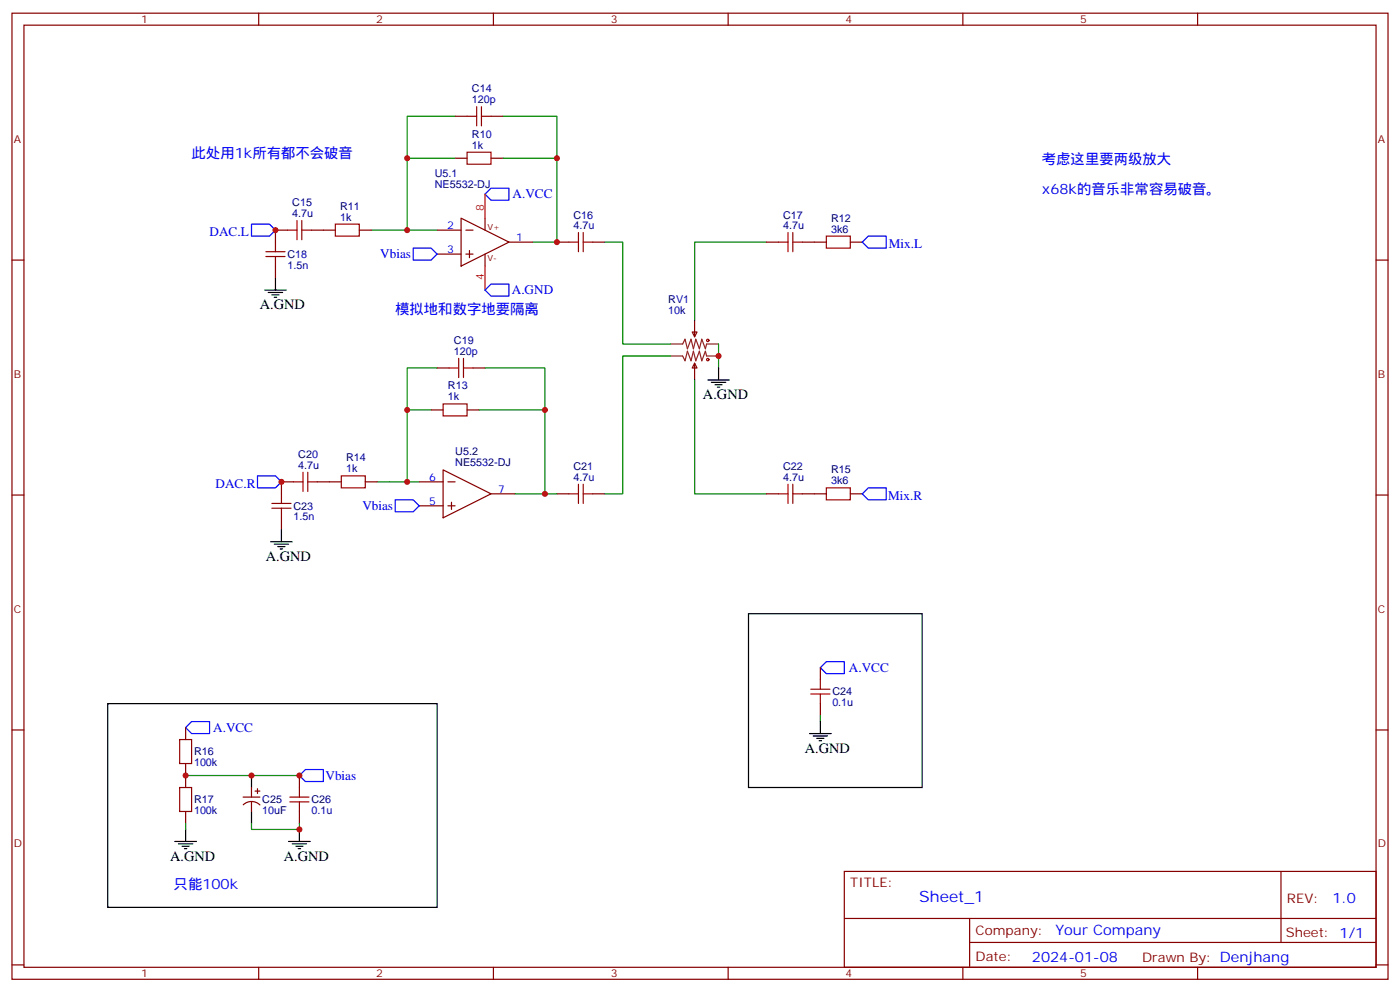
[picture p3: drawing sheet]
<svg xmlns="http://www.w3.org/2000/svg" width="412mm" height="292mm" viewBox="0 0 412 292" stroke-linecap="round" stroke-linejoin="round" font-family="sans-serif">
<g fill="none" stroke="#870000" stroke-width=".35">
<path d="M3.5 3.9h405.4v284.3h-405.4zM7.1 7.4h398.2v277.3h-398.2zM76.2 3.9v3.5M145.3 3.9v3.5M214.5 3.9v3.5M283.6 3.9v3.5M352.8 3.9v3.5M134.1 34.2h3.5M144.6 34.2h3.6M134.1 46.6h3.5M144.6 46.6h3.6M3.5 76.6h3.6"/>
<path d="M81.1 78.3v3.5M84.7 67.7h-3.6v3.6M91.7 67.7h7.1M105.8 67.7h3.6M128.8 67.7h7M128.8 74.8h7M135.8 64.2l14.1 7.1-14.1 7zM137.2 67.7h2.1M137.2 74.8h2.1M138.3 73.7v2.1M142.9 64.2v3.5M142.9 74.8v3.5"/>
<path d="M149.9 71.3h7.1M164 71.3h3.6M174.6 71.3h3.6M225.8 71.3h3.5M236.4 71.3h7M250.5 71.3h3.5M405.3 76.6h3.6M203.9 97.7h1.4l-.7 1.4zM204.6 94.2v4.9M128.8 108.3h3.5M139.3 108.3h3.6M204.6 106.9l.7 1.4h-1.4z"/>
<path d="M204.6 106.9v4.9M127 120.6h3.5M130.5 138.3l14.1 7-14.1 7.1zM137.6 120.6h3.5M3.5 145.7h3.6M82.9 152.4v3.5M86.4 141.8h-3.5v3.5M93.5 141.8h7M107.6 141.8h3.5M123.5 141.8h7M123.5 148.9h7M131.9 141.8h2.2"/>
<path d="M131.9 148.9h2.2M133 147.8v2.1M144.6 145.3h7.1M164 145.3h3.6M174.6 145.3h3.6M225.8 145.3h3.5M236.4 145.3h7M250.5 145.3h3.5M405.3 145.7h3.6M241.7 196.5v3.5M3.5 214.8h3.6M54.7 214.1v3.6"/>
<path d="M241.7 207.1v3.5M405.3 214.8h3.6M54.7 224.7v7.1M54.7 238.8v3.6M71.6 234.6h5M71.6 236.9a3.5 3.5 0 0 1 5 0M74.1 231.8v2.8M74.1 236v2.8M75.1 232.8h1.5M75.8 232.1v1.4M88.2 228.2v3.6M88.2 238.8v3.6"/>
<path d="M248.7 256.5h156.6v28.2h-156.6zM377.3 256.5v20.9M248.7 270.3h156.5M285.6 277.4h119.6M285.6 270.3v14.1M3.5 284h3.6M76.2 284.7v3.5M145.3 284.7v3.5M214.5 284.7v3.5M283.6 284.7v3.5M352.8 284.7v3.5M405.3 284h3.6"/>
</g>
<path d="M144.6 55.4h5.3v3.5h-5.3l-1.7-1.8zM74.1 66h5.3l1.7 1.7-1.7 1.8h-5.3zM121.7 73h5.3l1.8 1.8-1.8 1.8h-5.3zM255.8 69.5h5.3v3.5h-5.3l-1.8-1.7zM144.6 83.6h5.3v3.5h-5.3l-1.7-1.7zM75.8 140.1h5.3l1.8 1.7-1.8 1.8h-5.3zM116.4 147.1h5.3l1.8 1.8-1.8 1.7h-5.3zM255.8 143.6h5.3v3.5h-5.3l-1.8-1.8zM243.4 194.7h5.3v3.6h-5.3l-1.7-1.8zM56.4 212.4h5.3v3.5h-5.3l-1.7-1.8zM90 226.5h5.2v3.5h-5.2l-1.8-1.8z" fill="none" stroke="#00f" stroke-width=".35"/>
<g fill="none" stroke="#008700" stroke-width=".35">
<path d="M134.1 34.2h-14.2v12.4M148.2 34.2h15.8v12.4M134.1 46.6h-14.2v21.1M148.2 46.6h15.8v24.7h-7M109.4 67.7h19.4M178.2 71.3h5.2v29.9h14.2M225.8 71.3h-21.2v22.9M128.8 108.3h-8.9v12.3M142.9 108.3h17.6v12.3M197.6 104.8h-14.2v40.5h-5.2M204.6 111.8v33.5h21.2M211.7 101.2v7.1"/>
<path d="M127 120.6h-7.1v21.2M141.1 120.6h19.4v24.7h-8.8M111.1 141.8h12.4M160.5 145.3h3.5M241.7 210.6v1.8M54.7 228.2h33.5M54.7 242.4v1.7M74.1 242.4v1.7h14.1v-1.7"/>
</g>
<g fill="none" stroke="#a10000" stroke-width=".35">
<path d="M137.6 34.2h2.8M140.4 31.4v5.6M141.8 34.2h2.8M141.8 31.4v5.6M137.6 44.8h7v3.5h-7zM78.3 75.5h5.7M78.3 74.1h5.7M81.1 71.3v2.8M81.1 75.5v2.8M84.7 67.7h2.8M87.5 64.9v5.7M88.9 67.7h2.8"/>
<path d="M88.9 64.9v5.7M98.8 66h7v3.5h-7zM167.6 71.3h2.8M170.4 68.4v5.7M171.8 71.3h2.8M171.8 68.4v5.7M229.3 71.3h2.8M232.1 68.4v5.7M233.5 71.3h2.9M233.5 68.4v5.7M243.4 69.5h7.1v3.5h-7.1zM130.5 118.9h7.1v3.5h-7.1z"/>
<path d="M132.3 108.3h2.8M135.1 105.5v5.6M136.5 108.3h2.8M136.5 105.5v5.6M89.3 139v5.6M90.7 139v5.6M80.1 149.6h5.6M80.1 148.2h5.6M82.9 145.3v2.9M82.9 149.6v2.8M86.4 141.8h2.9M90.7 141.8h2.8"/>
<path d="M100.5 140.1h7.1v3.5h-7.1zM167.6 145.3h2.8M170.4 142.5v5.7M171.8 142.5v5.7M171.8 145.3h2.8M229.3 145.3h2.8M232.1 142.5v5.7M233.5 145.3h2.9M233.5 142.5v5.7M243.4 143.6h7.1v3.5h-7.1zM52.9 217.7h3.5v7h-3.5zM238.8 204.3h5.7"/>
<path d="M238.8 202.8h5.7M241.7 200v2.8M241.7 204.3v2.8M52.9 231.8h3.5v7h-3.5zM85.4 236h5.6M85.4 234.6h5.6M88.2 231.8v2.8M88.2 236v2.8"/>
<circle cx="208.5" cy="105.8" r=".35"/>
<circle cx="208.5" cy="100.2" r=".35"/>
</g>
<path d="M142.9 57.1v7.1M142.9 78.3v7.1" fill="none" stroke="#f00" stroke-width=".35"/>
<path d="M197.6 101.2h3.5l.7-1.4 .7 2.9 1.1-2.9 .7 2.9 .7-2.9 1 2.9 .7-2.9 1.1 2.9 .3-1.5h3.6M197.6 104.8h3.5l.7 1.4 .7-2.8 1.1 2.8 .7-2.8 .7 2.8 1-2.8 .7 2.8 1.1-2.8 .3 1.4h3.6" fill="none" stroke="#8c2424" stroke-width=".35"/>
<g fill="none" stroke="#000" stroke-width=".35">
<path d="M78 85.4h6.3M79 86.1h4.3M80.1 86.8h2.1M80.8 87.5h.7M81.1 81.8v3.6M208.5 111.8h6.3M209.5 112.5h4.3M210.6 113.2h2.1M211.3 113.9h.7M211.7 108.3v3.5M79.7 159.5h6.4M82.9 155.9v3.6"/>
<path d="M80.8 160.2h4.2M81.8 160.9h2.2M82.5 161.6h.8M220.5 180.6h51.1v51.2h-51.1zM31.7 207.1h97.1v60h-97.1zM238.5 215.9h6.3M239.5 216.6h4.3M240.6 217.3h2.1M241.3 218h.7M241.7 212.4v3.5M74.1 228.2v3.6M74.1 238.8v3.6"/>
<path d="M51.5 247.6h6.4M52.6 248.4h4.2M53.6 249.1h2.1M54.3 249.8h.7M54.7 244.1v3.5M85 247.6h6.4M86.1 248.4h4.2M87.1 249.1h2.2M87.8 249.8h.7M88.2 244.1v3.5"/>
</g>
<g fill="#c00">
<circle cx="160.5" cy="120.6" r=".88"/>
<circle cx="119.9" cy="120.6" r=".88"/>
<circle cx="119.9" cy="141.8" r=".88"/>
<circle cx="164" cy="46.6" r=".88"/>
<circle cx="119.9" cy="46.6" r=".88"/>
<circle cx="119.9" cy="67.7" r=".88"/>
<circle cx="164" cy="71.3" r=".88"/>
<circle cx="160.5" cy="145.3" r=".88"/>
<circle cx="211.7" cy="104.8" r=".88"/>
<circle cx="74.1" cy="228.2" r=".88"/>
<circle cx="54.7" cy="228.2" r=".88"/>
<circle cx="88.2" cy="244.1" r=".88"/>
<circle cx="88.2" cy="228.2" r=".88"/>
<circle cx="81.1" cy="67.7" r=".88"/>
<circle cx="82.9" cy="141.8" r=".88"/>
</g>
<text font-size="4.6" fill="#00f" x="270.8" y="265.5">Sheet_1</text>
<g font-size="4.2" fill="#00f">
<text x="56.4" y="46.6">此处用1k所有都不会破音</text>
<text x="306.9" y="48.3">考虑这里要两级放大</text>
<text x="306.9" y="57.1">x68k的音乐非常容易破音。</text>
<text x="116.4" y="92.4">模拟地和数字地要隔离</text>
<text x="51.2" y="261.8">只能100k</text>
<text x="392.5" y="265.7">1.0</text>
<text x="310.9" y="275.3">Your Company</text>
<text x="304" y="283.1">2024-01-08</text>
</g>
<g font-size="4.2">
<text x="76.6" y="91">A.GND</text>
<text x="207.1" y="117.5">A.GND</text>
<text x="78.3" y="165.1">A.GND</text>
<text x="237.1" y="221.5">A.GND</text>
<text x="50.1" y="253.3">A.GND</text>
<text x="83.6" y="253.3">A.GND</text>
</g>
<g font-size="3.9" fill="#00f">
<text x="151" y="58.4">A.VCC</text>
<text x="61.7" y="69.5">DAC.L</text>
<text x="112" y="76.1">Vbias</text>
<text x="261.8" y="73">Mix.L</text>
<text x="150.8" y="86.6">A.GND</text>
<text x="63.5" y="143.6">DAC.R</text>
<text x="261.6" y="147.1">Mix.R</text>
<text x="106.7" y="150.1">Vbias</text>
<text x="250.1" y="197.7">A.VCC</text>
<text x="62.8" y="215.4">A.VCC</text>
<text x="95.9" y="229.5">Vbias</text>
</g>
<g font-size="3.9" fill="#800">
<text x="250.5" y="261.1">TITLE:</text>
<text x="379.1" y="265.7">REV:</text>
<text x="287.4" y="275.3">Company:</text>
<text x="378.7" y="275.9">Sheet: 1/1</text>
<text x="287.4" y="282.9">Date:</text>
<text x="336.4" y="283">Drawn By: Denjhang</text>
</g>
<g font-size="3.2" fill="#800">
<text x="41.6" y="6.9">1</text>
<text x="110.8" y="6.9">2</text>
<text x="179.9" y="6.9">3</text>
<text x="249.1" y="6.9">4</text>
<text x="318.2" y="6.9">5</text>
<text x="4.1" y="42">A</text>
<text x="405.9" y="42">A</text>
<text x="4.1" y="111.1">B</text>
<text x="405.9" y="111.1">B</text>
<text x="4.1" y="180.3">C</text>
<text x="405.9" y="180.3">C</text>
<text x="4.1" y="249.4">D</text>
<text x="405.9" y="249.4">D</text>
<text x="41.6" y="287.7">1</text>
<text x="110.8" y="287.7">2</text>
<text x="179.9" y="287.7">3</text>
<text x="249.1" y="287.7">4</text>
<text x="318.2" y="287.7">5</text>
</g>
<g font-size="3.2" fill="#000080">
<text x="139" y="27.2">C14</text>
<text x="139" y="30.3">120p</text>
<text x="139" y="40.5">R10</text>
<text x="139" y="43.7">1k</text>
<text x="128.1" y="52.2">U5.1</text>
<text x="128.1" y="55.4">NE5532-DJ</text>
<text x="86.1" y="63.9">4.7u</text>
<text x="86.1" y="60.7">C15</text>
<text x="100.2" y="64.9">1k</text>
<text x="100.2" y="61.7">R11</text>
<text x="168.9" y="64.3">C16</text>
<text x="230.7" y="64.3">C17</text>
<text x="244.8" y="65.3">R12</text>
<text x="168.9" y="67.4">4.7u</text>
<text x="230.7" y="67.4">4.7u</text>
<text x="244.8" y="68.4">3k6</text>
<text x="84.7" y="76.1">C18</text>
<text x="84.7" y="79.1">1.5n</text>
<text x="196.8" y="89.3">RV1</text>
<text x="196.8" y="92.4">10k</text>
<text x="133.7" y="101.2">C19</text>
<text x="133.7" y="104.4">120p</text>
<text x="131.9" y="117.8">1k</text>
<text x="131.9" y="114.6">R13</text>
<text x="87.9" y="137.9">4.7u</text>
<text x="87.9" y="134.8">C20</text>
<text x="102" y="135.8">R14</text>
<text x="134.1" y="137.1">NE5532-DJ</text>
<text x="134.1" y="134">U5.2</text>
<text x="102" y="139">1k</text>
<text x="168.9" y="141.5">4.7u</text>
<text x="168.9" y="138.4">C21</text>
<text x="230.7" y="141.5">4.7u</text>
<text x="230.7" y="138.4">C22</text>
<text x="244.8" y="142.5">3k6</text>
<text x="244.8" y="139.3">R15</text>
<text x="86.4" y="153.2">1.5n</text>
<text x="86.4" y="150.1">C23</text>
<text x="245.2" y="207.9">0.1u</text>
<text x="245.2" y="204.7">C24</text>
<text x="57.1" y="225.6">100k</text>
<text x="57.1" y="222.3">R16</text>
<text x="57.1" y="239.7">100k</text>
<text x="57.1" y="236.4">R17</text>
<text x="77.3" y="239.6">10uF</text>
<text x="77.3" y="236.5">C25</text>
<text x="91.7" y="239.7">0.1u</text>
<text x="91.7" y="236.5">C26</text>
</g>
<g font-size="3.2" fill="#f00">
<text x="142.5" y="62.1" transform="rotate(-90 142.5 62.1)">8</text>
<text x="142.5" y="82.5" transform="rotate(-90 142.5 82.5)">4</text>
</g>
<g font-size="3.2" fill="#00f">
<text x="131.7" y="67.4">2</text>
<text x="152" y="70.9">1</text>
<text x="131.7" y="74.4">3</text>
<text x="126.4" y="141.5">6</text>
<text x="126.4" y="148.5">5</text>
<text x="146.8" y="145">7</text>
</g>
<g font-size="2.5" fill="#800">
<text x="143.6" y="67.7">V+</text>
<text x="143.6" y="76.9">V-</text>
</g>
</svg>
